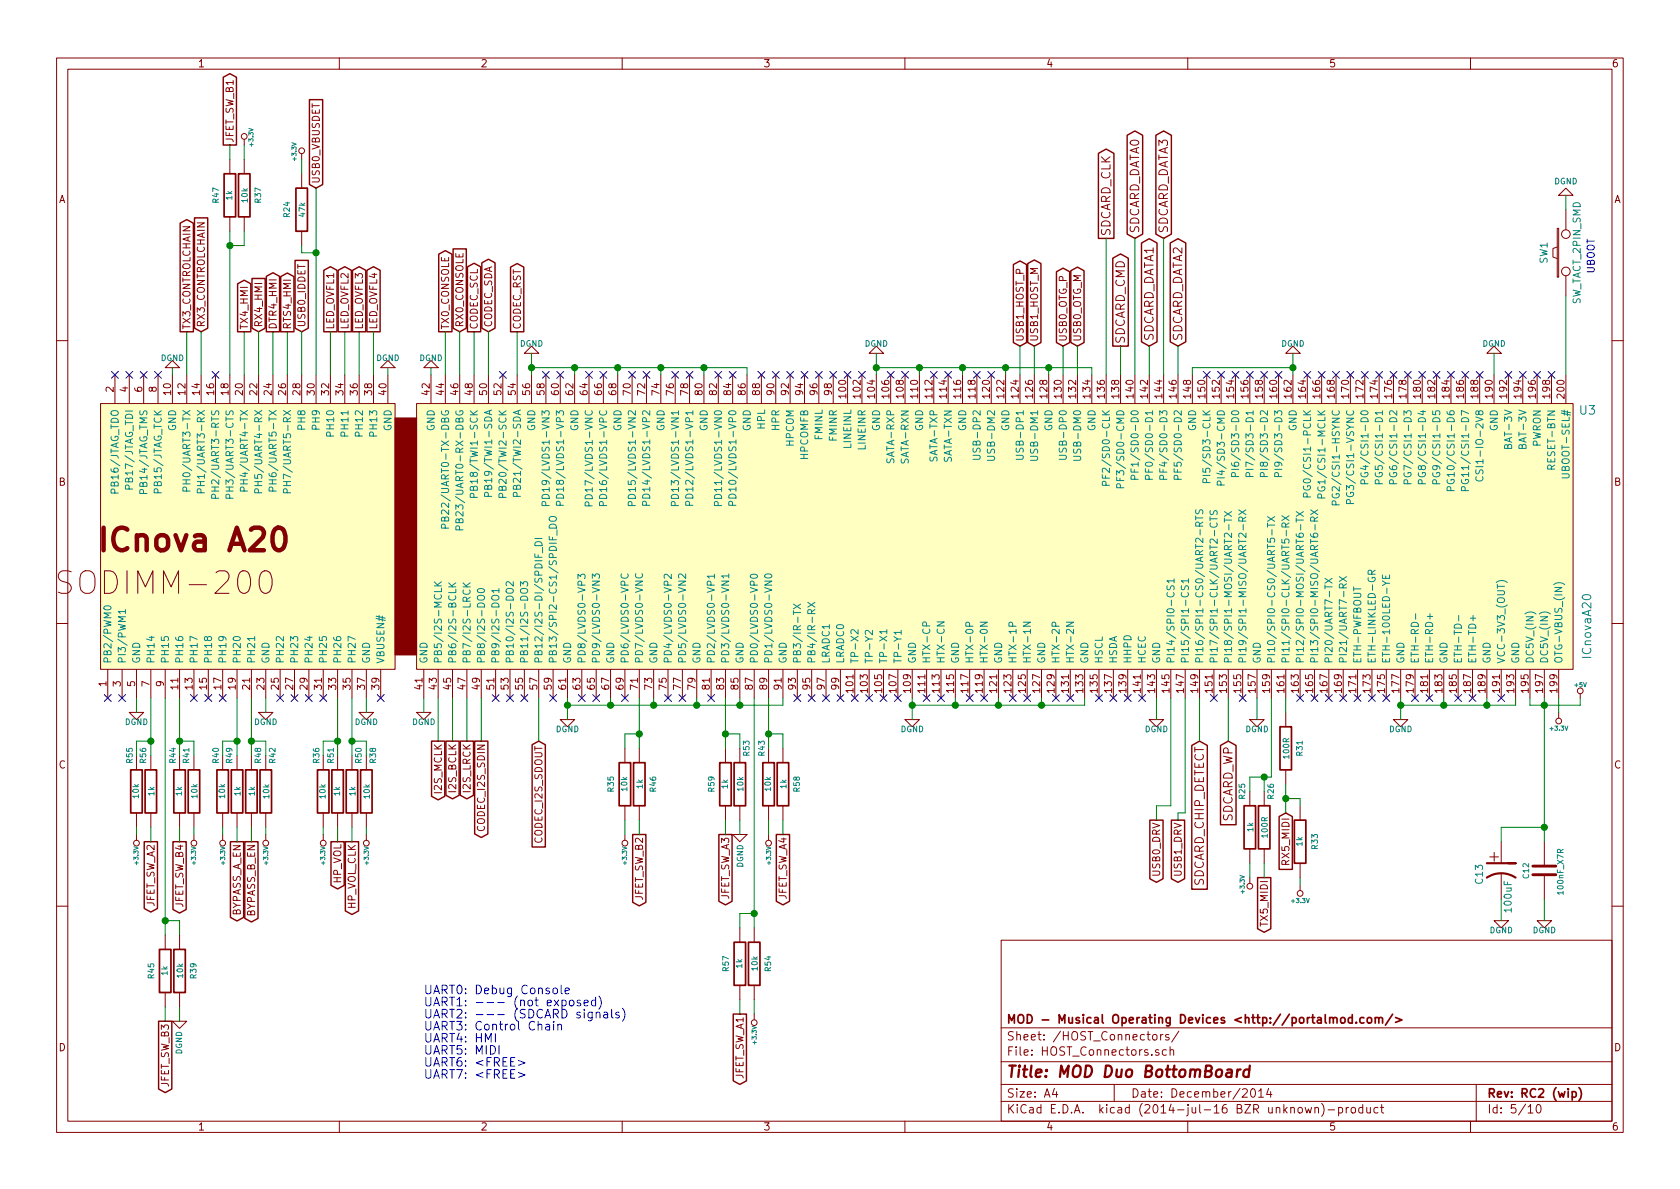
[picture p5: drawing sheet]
EESchema Schematic File Version 2
LIBS:power
LIBS:device
LIBS:transistors
LIBS:conn
LIBS:linear
LIBS:regul
LIBS:cmos4000
LIBS:adc-dac
LIBS:memory
LIBS:xilinx
LIBS:special
LIBS:microcontrollers
LIBS:dsp
LIBS:microchip
LIBS:analog_switches
LIBS:motorola
LIBS:texas
LIBS:intel
LIBS:audio
LIBS:interface
LIBS:digital-audio
LIBS:philips
LIBS:display
LIBS:cypress
LIBS:siliconi
LIBS:opto
LIBS:atmel
LIBS:contrib
LIBS:valves
LIBS:Duo_Audio_HMI_RC1A
LIBS:icnovaa20
LIBS:Duo_BottomBoard_RC1A-cache
EELAYER 25 0
EELAYER END
$Descr A4 11693 8268
encoding utf-8
Sheet 5 10
Title "MOD Duo BottomBoard"
Date "December/2014"
Rev "RC2 (wip)"
Comp "MOD - Musical Operating Devices <http://portalmod.com/>"
Comment1 ""
Comment2 ""
Comment3 ""
Comment4 ""
$EndDescr
$Comp
L CP1 C13
U 1 1
P 10450 6050
F 0 "C13" V 10300 5950 50  0000 L CNN
F 1 "100uF" V 10500 5750 50  0000 L CNN
F 2 "MOD_Footprints_Lib:Capacitor5x11RM2" H 10450 6050 60  0001 C CNN
F 3 "~" H 10450 6050 60  0000 C CNN
	1    10450 6050
	1    0    0    -1  
$EndComp
$Comp
L DGND #PWR053
U 1 1
P 10450 6400
F 0 "#PWR053" H 10450 6400 40  0001 C CNN
F 1 "DGND" H 10450 6330 40  0000 C CNN
F 2 "~" H 10450 6400 60  0000 C CNN
F 3 "~" H 10450 6400 60  0000 C CNN
	1    10450 6400
	-1   0    0    -1  
$EndComp
$Comp
L C C12
U 1 1
P 10750 6050
F 0 "C12" V 10880 5995 40  0000 L CNN
F 1 "100nF_X7R" V 10640 5895 40  0000 L CNN
F 2 "MOD_Footprints_Lib:SM0603" H 10788 5900 30  0001 C CNN
F 3 "~" H 10750 6050 60  0000 C CNN
	1    10750 6050
	-1   0    0    1   
$EndComp
$Comp
L DGND #PWR054
U 1 1
P 10750 6400
F 0 "#PWR054" H 10750 6400 40  0001 C CNN
F 1 "DGND" H 10750 6330 40  0000 C CNN
F 2 "~" H 10750 6400 60  0000 C CNN
F 3 "~" H 10750 6400 60  0000 C CNN
	1    10750 6400
	-1   0    0    -1  
$EndComp
$Comp
L +5V #PWR055
U 1 1
P 11000 4850
F 0 "#PWR055" H 11000 4940 20  0001 C CNN
F 1 "+5V" H 11000 4940 30  0000 C CNN
F 2 "~" H 11000 4850 60  0000 C CNN
F 3 "~" H 11000 4850 60  0000 C CNN
	1    11000 4850
	-1   0    0    -1  
$EndComp
Text GLabel 1650 5850 3    50   Output ~ 0
BYPASS_A_EN
Text GLabel 1750 5850 3    50   Output ~ 0
BYPASS_B_EN
Text GLabel 3100 2300 1    50   Output ~ 0
TX0_CONSOLE
Text GLabel 3200 2300 1    50   Input ~ 0
RX0_CONSOLE
Text GLabel 5150 7050 3    50   Output ~ 0
JFET_SW_A1
Text GLabel 1050 5850 3    50   Output ~ 0
JFET_SW_A2
Text GLabel 5050 5800 3    50   Output ~ 0
JFET_SW_A3
Text GLabel 5450 5800 3    50   Output ~ 0
JFET_SW_A4
$Comp
L R R56
U 1 1
P 1050 5500
F 0 "R56" V 1000 5750 40  0000 C CNN
F 1 "1k" V 1057 5501 40  0000 C CNN
F 2 "MOD_Footprints_Lib:SM0603" V 980 5500 30  0001 C CNN
F 3 "~" H 1050 5500 30  0000 C CNN
	1    1050 5500
	1    0    0    -1  
$EndComp
$Comp
L R R57
U 1 1
P 5150 6700
F 0 "R57" V 5250 6700 40  0000 C CNN
F 1 "1k" V 5157 6701 40  0000 C CNN
F 2 "MOD_Footprints_Lib:SM0603" V 5080 6700 30  0001 C CNN
F 3 "~" H 5150 6700 30  0000 C CNN
	1    5150 6700
	-1   0    0    -1  
$EndComp
$Comp
L R R58
U 1 1
P 5450 5450
F 0 "R58" V 5550 5450 40  0000 C CNN
F 1 "1k" V 5457 5451 40  0000 C CNN
F 2 "MOD_Footprints_Lib:SM0603" V 5380 5450 30  0001 C CNN
F 3 "~" H 5450 5450 30  0000 C CNN
	1    5450 5450
	1    0    0    -1  
$EndComp
$Comp
L R R59
U 1 1
P 5050 5450
F 0 "R59" V 5150 5450 40  0000 C CNN
F 1 "1k" V 5057 5451 40  0000 C CNN
F 2 "MOD_Footprints_Lib:SM0603" V 4980 5450 30  0001 C CNN
F 3 "~" H 5050 5450 30  0000 C CNN
	1    5050 5450
	-1   0    0    -1  
$EndComp
$Comp
L R R47
U 1 1
P 1600 1350
F 0 "R47" V 1700 1350 40  0000 C CNN
F 1 "1k" V 1607 1351 40  0000 C CNN
F 2 "MOD_Footprints_Lib:SM0603" V 1530 1350 30  0001 C CNN
F 3 "~" H 1600 1350 30  0000 C CNN
	1    1600 1350
	-1   0    0    1   
$EndComp
$Comp
L R R46
U 1 1
P 4450 5450
F 0 "R46" V 4550 5450 40  0000 C CNN
F 1 "1k" V 4457 5451 40  0000 C CNN
F 2 "MOD_Footprints_Lib:SM0603" V 4380 5450 30  0001 C CNN
F 3 "~" H 4450 5450 30  0000 C CNN
	1    4450 5450
	1    0    0    -1  
$EndComp
$Comp
L R R45
U 1 1
P 1150 6750
F 0 "R45" V 1250 6750 40  0000 C CNN
F 1 "1k" V 1157 6751 40  0000 C CNN
F 2 "MOD_Footprints_Lib:SM0603" V 1080 6750 30  0001 C CNN
F 3 "~" H 1150 6750 30  0000 C CNN
	1    1150 6750
	-1   0    0    -1  
$EndComp
$Comp
L R R44
U 1 1
P 1250 5500
F 0 "R44" V 1300 5750 40  0000 C CNN
F 1 "1k" V 1257 5501 40  0000 C CNN
F 2 "MOD_Footprints_Lib:SM0603" V 1180 5500 30  0001 C CNN
F 3 "~" H 1250 5500 30  0000 C CNN
	1    1250 5500
	-1   0    0    -1  
$EndComp
Text GLabel 7200 2400 1    50   BiDi ~ 0
USB1_HOST_M
Text GLabel 7100 2400 1    50   BiDi ~ 0
USB1_HOST_P
Text GLabel 7400 2400 1    50   BiDi ~ 0
USB0_OTG_P
Text GLabel 7500 2400 1    50   BiDi ~ 0
USB0_OTG_M
Text GLabel 1800 2300 1    50   Input ~ 0
RX4_HMI
Text GLabel 1700 2300 1    50   Output ~ 0
TX4_HMI
Text GLabel 2000 2300 1    50   Output ~ 0
RTS4_HMI
Text GLabel 1900 2300 1    50   Output ~ 0
DTR4_HMI
Text GLabel 1600 1000 1    50   Output ~ 0
JFET_SW_B1
Text GLabel 4450 5800 3    50   Output ~ 0
JFET_SW_B2
Text GLabel 1150 7100 3    50   Output ~ 0
JFET_SW_B3
Text GLabel 1250 5850 3    50   Output ~ 0
JFET_SW_B4
$Comp
L R R53
U 1 1
P 5150 5450
F 0 "R53" V 5200 5700 40  0000 C CNN
F 1 "10k" V 5157 5451 40  0000 C CNN
F 2 "MOD_Footprints_Lib:SM0603" V 5080 5450 30  0001 C CNN
F 3 "~" H 5150 5450 30  0000 C CNN
	1    5150 5450
	1    0    0    -1  
$EndComp
$Comp
L R R43
U 1 1
P 5350 5450
F 0 "R43" V 5400 5700 40  0000 C CNN
F 1 "10k" V 5357 5451 40  0000 C CNN
F 2 "MOD_Footprints_Lib:SM0603" V 5280 5450 30  0001 C CNN
F 3 "~" H 5350 5450 30  0000 C CNN
	1    5350 5450
	-1   0    0    -1  
$EndComp
$Comp
L R R54
U 1 1
P 5250 6700
F 0 "R54" V 5350 6700 40  0000 C CNN
F 1 "10k" V 5257 6701 40  0000 C CNN
F 2 "MOD_Footprints_Lib:SM0603" V 5180 6700 30  0001 C CNN
F 3 "~" H 5250 6700 30  0000 C CNN
	1    5250 6700
	1    0    0    -1  
$EndComp
$Comp
L R R55
U 1 1
P 950 5500
F 0 "R55" V 1000 5750 40  0000 C CNN
F 1 "10k" V 957 5501 40  0000 C CNN
F 2 "MOD_Footprints_Lib:SM0603" V 880 5500 30  0001 C CNN
F 3 "~" H 950 5500 30  0000 C CNN
	1    950  5500
	-1   0    0    -1  
$EndComp
$Comp
L +3.3V #PWR056
U 1 1
P 1350 5800
F 0 "#PWR056" H 1350 5760 30  0001 C CNN
F 1 "+3.3V" V 1350 5950 30  0000 C CNN
F 2 "" H 1350 5800 60  0000 C CNN
F 3 "" H 1350 5800 60  0000 C CNN
	1    1350 5800
	1    0    0    1   
$EndComp
$Comp
L DGND #PWR057
U 1 1
P 5150 5800
F 0 "#PWR057" H 5150 5800 40  0001 C CNN
F 1 "DGND" V 5150 5650 40  0000 C CNN
F 2 "~" H 5150 5800 60  0000 C CNN
F 3 "~" H 5150 5800 60  0000 C CNN
	1    5150 5800
	-1   0    0    -1  
$EndComp
$Comp
L +3.3V #PWR058
U 1 1
P 950 5800
F 0 "#PWR058" H 950 5760 30  0001 C CNN
F 1 "+3.3V" V 950 5950 30  0000 C CNN
F 2 "" H 950 5800 60  0000 C CNN
F 3 "" H 950 5800 60  0000 C CNN
	1    950  5800
	1    0    0    1   
$EndComp
$Comp
L DGND #PWR059
U 1 1
P 1250 7100
F 0 "#PWR059" H 1250 7100 40  0001 C CNN
F 1 "DGND" V 1250 6950 40  0000 C CNN
F 2 "~" H 1250 7100 60  0000 C CNN
F 3 "~" H 1250 7100 60  0000 C CNN
	1    1250 7100
	1    0    0    -1  
$EndComp
$Comp
L R R48
U 1 1
P 1750 5500
F 0 "R48" V 1800 5750 40  0000 C CNN
F 1 "1k" V 1757 5501 40  0000 C CNN
F 2 "MOD_Footprints_Lib:SM0603" V 1680 5500 30  0001 C CNN
F 3 "~" H 1750 5500 30  0000 C CNN
	1    1750 5500
	1    0    0    -1  
$EndComp
$Comp
L R R49
U 1 1
P 1650 5500
F 0 "R49" V 1600 5750 40  0000 C CNN
F 1 "1k" V 1657 5501 40  0000 C CNN
F 2 "MOD_Footprints_Lib:SM0603" V 1580 5500 30  0001 C CNN
F 3 "~" H 1650 5500 30  0000 C CNN
	1    1650 5500
	1    0    0    -1  
$EndComp
$Comp
L R R42
U 1 1
P 1850 5500
F 0 "R42" V 1900 5250 40  0000 C CNN
F 1 "10k" V 1857 5501 40  0000 C CNN
F 2 "MOD_Footprints_Lib:SM0603" V 1780 5500 30  0001 C CNN
F 3 "~" H 1850 5500 30  0000 C CNN
	1    1850 5500
	1    0    0    1   
$EndComp
$Comp
L R R40
U 1 1
P 1550 5500
F 0 "R40" V 1600 5750 40  0000 C CNN
F 1 "10k" V 1557 5501 40  0000 C CNN
F 2 "MOD_Footprints_Lib:SM0603" V 1480 5500 30  0001 C CNN
F 3 "~" H 1550 5500 30  0000 C CNN
	1    1550 5500
	-1   0    0    -1  
$EndComp
Text GLabel 8200 5700 3    50   Output ~ 0
USB1_DRV
$Comp
L R R41
U 1 1
P 1350 5500
F 0 "R41" V 1300 5750 40  0000 C CNN
F 1 "10k" V 1357 5501 40  0000 C CNN
F 2 "MOD_Footprints_Lib:SM0603" V 1280 5500 30  0001 C CNN
F 3 "~" H 1350 5500 30  0000 C CNN
	1    1350 5500
	1    0    0    -1  
$EndComp
$Comp
L R R39
U 1 1
P 1250 6750
F 0 "R39" V 1350 6750 40  0000 C CNN
F 1 "10k" V 1257 6751 40  0000 C CNN
F 2 "MOD_Footprints_Lib:SM0603" V 1180 6750 30  0001 C CNN
F 3 "~" H 1250 6750 30  0000 C CNN
	1    1250 6750
	1    0    0    -1  
$EndComp
$Comp
L R R35
U 1 1
P 4350 5450
F 0 "R35" V 4450 5450 40  0000 C CNN
F 1 "10k" V 4357 5451 40  0000 C CNN
F 2 "MOD_Footprints_Lib:SM0603" V 4280 5450 30  0001 C CNN
F 3 "~" H 4350 5450 30  0000 C CNN
	1    4350 5450
	-1   0    0    -1  
$EndComp
$Comp
L R R37
U 1 1
P 1700 1350
F 0 "R37" V 1800 1350 40  0000 C CNN
F 1 "10k" V 1707 1351 40  0000 C CNN
F 2 "MOD_Footprints_Lib:SM0603" V 1630 1350 30  0001 C CNN
F 3 "~" H 1700 1350 30  0000 C CNN
	1    1700 1350
	1    0    0    1   
$EndComp
Text GLabel 3400 2300 1    50   BiDi ~ 0
CODEC_SDA
Text GLabel 3300 2300 1    50   Output ~ 0
CODEC_SCL
Text GLabel 3250 5150 3    50   Output ~ 0
I2S_LRCK
Text GLabel 3150 5150 3    50   Output ~ 0
I2S_BCLK
Text GLabel 3350 5150 3    50   Output ~ 0
CODEC_I2S_SDIN
Text GLabel 3750 5150 3    50   Input ~ 0
CODEC_I2S_SDOUT
$Comp
L R R50
U 1 1
P 2450 5500
F 0 "R50" V 2500 5750 40  0000 C CNN
F 1 "1k" V 2457 5501 40  0000 C CNN
F 2 "MOD_Footprints_Lib:SM0603" V 2380 5500 30  0001 C CNN
F 3 "~" H 2450 5500 30  0000 C CNN
	1    2450 5500
	1    0    0    -1  
$EndComp
$Comp
L R R51
U 1 1
P 2350 5500
F 0 "R51" V 2400 5750 40  0000 C CNN
F 1 "1k" V 2357 5501 40  0000 C CNN
F 2 "MOD_Footprints_Lib:SM0603" V 2280 5500 30  0001 C CNN
F 3 "~" H 2350 5500 30  0000 C CNN
	1    2350 5500
	-1   0    0    -1  
$EndComp
$Comp
L R R38
U 1 1
P 2550 5500
F 0 "R38" V 2600 5250 40  0000 C CNN
F 1 "10k" V 2557 5501 40  0000 C CNN
F 2 "MOD_Footprints_Lib:SM0603" V 2480 5500 30  0001 C CNN
F 3 "~" H 2550 5500 30  0000 C CNN
	1    2550 5500
	1    0    0    1   
$EndComp
$Comp
L R R36
U 1 1
P 2250 5500
F 0 "R36" V 2300 5250 40  0000 C CNN
F 1 "10k" V 2257 5501 40  0000 C CNN
F 2 "MOD_Footprints_Lib:SM0603" V 2180 5500 30  0001 C CNN
F 3 "~" H 2250 5500 30  0000 C CNN
	1    2250 5500
	-1   0    0    1   
$EndComp
Text GLabel 2450 5850 3    50   Output ~ 0
HP_VOL_CLK
Text GLabel 2350 5850 3    50   Output ~ 0
HP_VOL
Text GLabel 8050 5700 3    50   Output ~ 0
USB0_DRV
Text GLabel 1400 2300 1    50   Input ~ 0
RX3_CONTROLCHAIN
Text GLabel 1300 2300 1    50   Output ~ 0
TX3_CONTROLCHAIN
$Comp
L SW_PUSH SW1
U 1 1
P 10900 1750
F 0 "SW1" H 10900 1900 50  0000 C CNN
F 1 "SW_TACT_2PIN_SMD" H 10900 1670 50  0000 C CNN
F 2 "MOD_Footprints_Lib:SWITCH_SMD_FSMSM" H 10900 1750 60  0001 C CNN
F 3 "~" H 10900 1750 60  0000 C CNN
	1    10900 1750
	0    -1   1    0   
$EndComp
$Comp
L DGND #PWR060
U 1 1
P 10900 1350
F 0 "#PWR060" H 10900 1350 40  0001 C CNN
F 1 "DGND" H 10900 1250 40  0000 C CNN
F 2 "~" H 10900 1350 60  0000 C CNN
F 3 "~" H 10900 1350 60  0000 C CNN
	1    10900 1350
	1    0    0    1   
$EndComp
Text GLabel 2100 2300 1    50   Input ~ 0
USB0_IDDET
$Comp
L +3.3V #PWR061
U 1 1
P 10850 4950
F 0 "#PWR061" H 10850 4910 30  0001 C CNN
F 1 "+3.3V" H 10850 5060 30  0000 C CNN
F 2 "" H 10850 4950 60  0000 C CNN
F 3 "" H 10850 4950 60  0000 C CNN
	1    10850 4950
	-1   0    0    1   
$EndComp
Text GLabel 2200 1300 1    50   Input ~ 0
USB0_VBUSDET
Text Notes 11100 1650 3    50   ~ 0
UBOOT
$Comp
L +3.3V #PWR062
U 1 1
P 9050 6150
F 0 "#PWR062" H 9050 6110 30  0001 C CNN
F 1 "+3.3V" H 9050 6260 30  0000 C CNN
F 2 "" H 9050 6150 60  0000 C CNN
F 3 "" H 9050 6150 60  0000 C CNN
	1    9050 6150
	-1   0    0    1   
$EndComp
$Comp
L +3.3V #PWR063
U 1 1
P 8700 6100
F 0 "#PWR063" H 8700 6060 30  0001 C CNN
F 1 "+3.3V" V 8650 6150 30  0000 C CNN
F 2 "" H 8700 6100 60  0000 C CNN
F 3 "" H 8700 6100 60  0000 C CNN
	1    8700 6100
	1    0    0    1   
$EndComp
$Comp
L R R33
U 1 1
P 9050 5850
F 0 "R33" V 8950 5850 40  0000 C CNN
F 1 "1k" V 9057 5851 40  0000 C CNN
F 2 "MOD_Footprints_Lib:SM0603" V 8980 5850 30  0001 C CNN
F 3 "~" H 9050 5850 30  0000 C CNN
	1    9050 5850
	-1   0    0    -1  
$EndComp
$Comp
L R R25
U 1 1
P 8700 5750
F 0 "R25" V 8650 6000 40  0000 C CNN
F 1 "1k" V 8707 5751 40  0000 C CNN
F 2 "MOD_Footprints_Lib:SM0603" V 8630 5750 30  0001 C CNN
F 3 "~" H 8700 5750 30  0000 C CNN
	1    8700 5750
	1    0    0    -1  
$EndComp
Text GLabel 8950 5650 3    50   Input ~ 0
RX5_MIDI
Text GLabel 8800 6100 3    50   Output ~ 0
TX5_MIDI
$Comp
L R R31
U 1 1
P 8950 5200
F 0 "R31" V 9050 5200 40  0000 C CNN
F 1 "100R" V 8957 5201 40  0000 C CNN
F 2 "MOD_Footprints_Lib:SM0603" V 8880 5200 30  0001 C CNN
F 3 "~" H 8950 5200 30  0000 C CNN
	1    8950 5200
	1    0    0    1   
$EndComp
$Comp
L R R26
U 1 1
P 8800 5750
F 0 "R26" V 8850 5500 40  0000 C CNN
F 1 "100R" V 8807 5751 40  0000 C CNN
F 2 "MOD_Footprints_Lib:SM0603" V 8730 5750 30  0001 C CNN
F 3 "~" H 8800 5750 30  0000 C CNN
	1    8800 5750
	1    0    0    1   
$EndComp
Text GLabel 2300 2300 1    50   Output ~ 0
LED_OVFL1
Text GLabel 2400 2300 1    50   Output ~ 0
LED_OVFL2
Text GLabel 2500 2300 1    50   Output ~ 0
LED_OVFL3
Text GLabel 2600 2300 1    50   Output ~ 0
LED_OVFL4
$Comp
L R R24
U 1 1
P 2100 1450
F 0 "R24" V 2000 1450 40  0000 C CNN
F 1 "47k" V 2107 1451 40  0000 C CNN
F 2 "MOD_Footprints_Lib:SM0603" V 2030 1450 30  0001 C CNN
F 3 "~" H 2100 1450 30  0000 C CNN
	1    2100 1450
	1    0    0    1   
$EndComp
$Comp
L +3.3V #PWR064
U 1 1
P 2100 1100
F 0 "#PWR064" H 2100 1060 30  0001 C CNN
F 1 "+3.3V" V 2050 1150 30  0000 C CNN
F 2 "" H 2100 1100 60  0000 C CNN
F 3 "" H 2100 1100 60  0000 C CNN
	1    2100 1100
	1    0    0    -1  
$EndComp
$Comp
L +3.3V #PWR065
U 1 1
P 1850 5800
F 0 "#PWR065" H 1850 5760 30  0001 C CNN
F 1 "+3.3V" V 1850 5950 30  0000 C CNN
F 2 "" H 1850 5800 60  0000 C CNN
F 3 "" H 1850 5800 60  0000 C CNN
	1    1850 5800
	-1   0    0    1   
$EndComp
$Comp
L +3.3V #PWR066
U 1 1
P 2550 5800
F 0 "#PWR066" H 2550 5760 30  0001 C CNN
F 1 "+3.3V" V 2550 5950 30  0000 C CNN
F 2 "" H 2550 5800 60  0000 C CNN
F 3 "" H 2550 5800 60  0000 C CNN
	1    2550 5800
	-1   0    0    1   
$EndComp
$Comp
L +3.3V #PWR067
U 1 1
P 2250 5800
F 0 "#PWR067" H 2250 5760 30  0001 C CNN
F 1 "+3.3V" V 2250 5950 30  0000 C CNN
F 2 "" H 2250 5800 60  0000 C CNN
F 3 "" H 2250 5800 60  0000 C CNN
	1    2250 5800
	1    0    0    1   
$EndComp
Text GLabel 3600 2300 1    50   Output ~ 0
CODEC_RST
$Comp
L +3.3V #PWR068
U 1 1
P 1700 1000
F 0 "#PWR068" H 1700 960 30  0001 C CNN
F 1 "+3.3V" V 1750 1050 30  0000 C CNN
F 2 "" H 1700 1000 60  0000 C CNN
F 3 "" H 1700 1000 60  0000 C CNN
	1    1700 1000
	1    0    0    -1  
$EndComp
$Comp
L +3.3V #PWR069
U 1 1
P 5350 5800
F 0 "#PWR069" H 5350 5760 30  0001 C CNN
F 1 "+3.3V" V 5350 5950 30  0000 C CNN
F 2 "" H 5350 5800 60  0000 C CNN
F 3 "" H 5350 5800 60  0000 C CNN
	1    5350 5800
	-1   0    0    1   
$EndComp
$Comp
L +3.3V #PWR070
U 1 1
P 5250 7050
F 0 "#PWR070" H 5250 7010 30  0001 C CNN
F 1 "+3.3V" V 5250 7200 30  0000 C CNN
F 2 "" H 5250 7050 60  0000 C CNN
F 3 "" H 5250 7050 60  0000 C CNN
	1    5250 7050
	-1   0    0    1   
$EndComp
$Comp
L +3.3V #PWR071
U 1 1
P 4350 5800
F 0 "#PWR071" H 4350 5760 30  0001 C CNN
F 1 "+3.3V" V 4350 5950 30  0000 C CNN
F 2 "" H 4350 5800 60  0000 C CNN
F 3 "" H 4350 5800 60  0000 C CNN
	1    4350 5800
	1    0    0    1   
$EndComp
Text GLabel 7800 2400 1    60   Output ~ 0
SDCARD_CMD
Text GLabel 8000 2400 1    60   BiDi ~ 0
SDCARD_DATA1
Text GLabel 7700 1650 1    60   Output ~ 0
SDCARD_CLK
Text GLabel 8200 2400 1    60   BiDi ~ 0
SDCARD_DATA2
Text GLabel 8550 5150 3    60   Input ~ 0
SDCARD_WP
Text GLabel 8350 5150 3    60   Input ~ 0
SDCARD_CHIP_DETECT
$Comp
L ICnovaA20 U3
U 1 1
P 5900 3700
F 0 "U3" H 11050 4550 60  0000 C CNN
F 1 "ICnovaA20" V 11050 3050 60  0000 C CNN
F 2 "" H 1900 3050 60  0000 C CNN
F 3 "" H 1900 3050 60  0000 C CNN
	1    5900 3700
	1    0    0    -1  
$EndComp
Text GLabel 8100 1650 1    60   BiDi ~ 0
SDCARD_DATA3
Text GLabel 7900 1650 1    60   BiDi ~ 0
SDCARD_DATA0
$Comp
L DGND #PWR072
U 1 1
P 6100 2450
F 0 "#PWR072" H 6100 2450 40  0001 C CNN
F 1 "DGND" H 6100 2380 40  0000 C CNN
F 2 "" H 6100 2450 60  0000 C CNN
F 3 "" H 6100 2450 60  0000 C CNN
	1    6100 2450
	-1   0    0    1   
$EndComp
$Comp
L DGND #PWR073
U 1 1
P 3700 2450
F 0 "#PWR073" H 3700 2450 40  0001 C CNN
F 1 "DGND" H 3700 2380 40  0000 C CNN
F 2 "" H 3700 2450 60  0000 C CNN
F 3 "" H 3700 2450 60  0000 C CNN
	1    3700 2450
	-1   0    0    1   
$EndComp
$Comp
L DGND #PWR074
U 1 1
P 3000 2550
F 0 "#PWR074" H 3000 2550 40  0001 C CNN
F 1 "DGND" H 3000 2480 40  0000 C CNN
F 2 "" H 3000 2550 60  0000 C CNN
F 3 "" H 3000 2550 60  0000 C CNN
	1    3000 2550
	-1   0    0    1   
$EndComp
Wire Wire Line
	10450 6400 10450 6250
Wire Wire Line
	10750 6250 10750 6400
Wire Wire Line
	1600 1600 1600 2600
Wire Wire Line
	4450 4850 4450 5200
Wire Wire Line
	1250 4850 1250 5250
Wire Wire Line
	7400 2400 7400 2600
Wire Wire Line
	7500 2600 7500 2400
Wire Wire Line
	7200 2600 7200 2400
Wire Wire Line
	7100 2400 7100 2600
Wire Wire Line
	1800 2600 1800 2300
Wire Wire Line
	2000 2300 2000 2600
Wire Wire Line
	1900 2600 1900 2300
Wire Wire Line
	10650 4850 10650 4900
Wire Wire Line
	10450 5750 10450 5850
Wire Wire Line
	10750 4850 10750 5850
Connection ~ 10750 5750
Wire Wire Line
	3750 4850 3750 5150
Wire Wire Line
	3150 4850 3150 5150
Wire Wire Line
	3250 5150 3250 4850
Wire Wire Line
	3200 2300 3200 2600
Wire Wire Line
	3100 2600 3100 2300
Wire Wire Line
	1350 5800 1350 5750
Wire Wire Line
	1250 7000 1250 7100
Wire Wire Line
	4350 5700 4350 5800
Wire Wire Line
	950  5750 950  5800
Wire Wire Line
	5350 5700 5350 5800
Wire Wire Line
	5250 6950 5250 7050
Wire Wire Line
	1350 5150 1250 5150
Connection ~ 1250 5150
Wire Wire Line
	1250 6400 1150 6400
Connection ~ 1150 6400
Wire Wire Line
	1050 4850 1050 5250
Wire Wire Line
	5150 6350 5150 6450
Connection ~ 1050 5150
Wire Wire Line
	1250 5750 1250 5850
Wire Wire Line
	1150 7000 1150 7100
Wire Wire Line
	4450 5700 4450 5800
Wire Wire Line
	1600 1100 1600 1000
Wire Wire Line
	1050 5750 1050 5850
Wire Wire Line
	5150 6950 5150 7050
Wire Wire Line
	5450 5700 5450 5800
Wire Wire Line
	5050 5700 5050 5800
Wire Wire Line
	1650 5750 1650 5850
Wire Wire Line
	2350 5750 2350 5850
Wire Wire Line
	3300 2600 3300 2300
Wire Wire Line
	3400 2600 3400 2300
Wire Wire Line
	2450 5750 2450 5850
Wire Wire Line
	1750 5850 1750 5750
Wire Wire Line
	8050 5700 8050 5600
Wire Wire Line
	10900 2050 10900 2600
Wire Wire Line
	1700 1100 1700 1000
Connection ~ 1600 1700
Connection ~ 4450 5100
Wire Wire Line
	5150 5700 5150 5800
Wire Wire Line
	5050 5100 5150 5100
Connection ~ 5050 5100
Wire Wire Line
	8700 5400 8850 5400
Wire Wire Line
	8950 5450 8950 5650
Wire Wire Line
	9050 5550 8950 5550
Connection ~ 8950 5550
Wire Wire Line
	8800 6100 8800 6000
Connection ~ 8800 5400
Wire Wire Line
	8700 6000 8700 6100
Wire Wire Line
	8700 5500 8700 5400
Wire Wire Line
	8200 5700 8200 5650
Wire Wire Line
	2100 1200 2100 1100
Wire Wire Line
	10900 1350 10900 1450
Wire Wire Line
	1300 2300 1300 2600
Wire Wire Line
	1400 2600 1400 2300
Wire Wire Line
	8950 4850 8950 4950
Wire Wire Line
	9050 6100 9050 6150
Wire Wire Line
	9050 5600 9050 5550
Wire Wire Line
	2500 2300 2500 2600
Wire Wire Line
	2400 2300 2400 2600
Wire Wire Line
	2300 2300 2300 2600
Wire Wire Line
	2600 2300 2600 2600
Wire Wire Line
	1750 4850 1750 5250
Wire Wire Line
	2350 5150 2250 5150
Wire Wire Line
	2350 4850 2350 5250
Wire Wire Line
	1850 5250 1850 5150
Wire Wire Line
	1850 5150 1750 5150
Connection ~ 1750 5150
Wire Wire Line
	2250 5150 2250 5250
Connection ~ 2350 5150
Wire Wire Line
	2550 5800 2550 5750
Wire Wire Line
	1650 4850 1650 5250
Connection ~ 1650 5150
Wire Wire Line
	2250 5800 2250 5750
Wire Wire Line
	2550 5150 2550 5250
Wire Wire Line
	2450 5150 2550 5150
Wire Wire Line
	2450 4850 2450 5250
Connection ~ 2450 5150
Wire Wire Line
	3600 2600 3600 2300
Wire Wire Line
	1350 5250 1350 5150
Wire Wire Line
	1250 6400 1250 6500
Wire Wire Line
	4450 5100 4350 5100
Wire Wire Line
	4350 5100 4350 5200
Wire Wire Line
	1600 1700 1700 1700
Wire Wire Line
	1700 1700 1700 1600
Wire Wire Line
	1050 5150 950  5150
Wire Wire Line
	950  5150 950  5250
Wire Wire Line
	5150 6350 5250 6350
Wire Wire Line
	5250 4850 5250 6450
Connection ~ 5250 6350
Wire Wire Line
	5450 5100 5350 5100
Wire Wire Line
	5350 4850 5350 5200
Wire Wire Line
	5450 5200 5450 5100
Connection ~ 5350 5100
Wire Wire Line
	5150 5100 5150 5200
Wire Wire Line
	5050 4850 5050 5200
Wire Wire Line
	8350 5150 8350 4850
Wire Wire Line
	8000 2400 8000 2600
Wire Wire Line
	8200 2400 8200 2600
Wire Wire Line
	8100 1650 8100 2600
Wire Wire Line
	7900 1650 7900 2600
Wire Wire Line
	7700 1650 7700 2600
Wire Wire Line
	7800 2400 7800 2600
Wire Wire Line
	7600 2550 7600 2600
Wire Wire Line
	7300 2550 7300 2600
Wire Wire Line
	7000 2550 7000 2600
Wire Wire Line
	6700 2550 6700 2600
Wire Wire Line
	6400 2550 6400 2600
Wire Wire Line
	6100 2450 6100 2600
Wire Wire Line
	5200 2550 5200 2600
Wire Wire Line
	3700 2450 3700 2600
Wire Wire Line
	4000 2600 4000 2550
Wire Wire Line
	4300 2550 4300 2600
Wire Wire Line
	4600 2550 4600 2600
Wire Wire Line
	4900 2550 4900 2600
Wire Wire Line
	3000 2600 3000 2550
Wire Wire Line
	3700 2550 5200 2550
Connection ~ 3700 2550
Connection ~ 4000 2550
Connection ~ 4300 2550
Connection ~ 4600 2550
Connection ~ 4900 2550
Wire Wire Line
	6100 2550 7600 2550
Connection ~ 7300 2550
Connection ~ 7000 2550
Connection ~ 6700 2550
Connection ~ 6100 2550
Connection ~ 6400 2550
$Comp
L DGND #PWR075
U 1 1
P 9000 2450
F 0 "#PWR075" H 9000 2450 40  0001 C CNN
F 1 "DGND" H 9000 2380 40  0000 C CNN
F 2 "" H 9000 2450 60  0000 C CNN
F 3 "" H 9000 2450 60  0000 C CNN
	1    9000 2450
	-1   0    0    1   
$EndComp
Wire Wire Line
	9000 2450 9000 2600
Wire Wire Line
	9000 2550 8300 2550
Wire Wire Line
	8300 2550 8300 2600
Connection ~ 9000 2550
$Comp
L DGND #PWR076
U 1 1
P 10400 2450
F 0 "#PWR076" H 10400 2450 40  0001 C CNN
F 1 "DGND" H 10400 2380 40  0000 C CNN
F 2 "" H 10400 2450 60  0000 C CNN
F 3 "" H 10400 2450 60  0000 C CNN
	1    10400 2450
	-1   0    0    1   
$EndComp
Wire Wire Line
	10400 2450 10400 2600
$Comp
L DGND #PWR077
U 1 1
P 2700 2550
F 0 "#PWR077" H 2700 2550 40  0001 C CNN
F 1 "DGND" H 2700 2480 40  0000 C CNN
F 2 "" H 2700 2550 60  0000 C CNN
F 3 "" H 2700 2550 60  0000 C CNN
	1    2700 2550
	-1   0    0    1   
$EndComp
Wire Wire Line
	2700 2550 2700 2600
$Comp
L DGND #PWR078
U 1 1
P 1200 2550
F 0 "#PWR078" H 1200 2550 40  0001 C CNN
F 1 "DGND" H 1200 2480 40  0000 C CNN
F 2 "" H 1200 2550 60  0000 C CNN
F 3 "" H 1200 2550 60  0000 C CNN
	1    1200 2550
	-1   0    0    1   
$EndComp
Wire Wire Line
	1200 2550 1200 2600
$Comp
L DGND #PWR079
U 1 1
P 950 4950
F 0 "#PWR079" H 950 4950 40  0001 C CNN
F 1 "DGND" H 950 4880 40  0000 C CNN
F 2 "" H 950 4950 60  0000 C CNN
F 3 "" H 950 4950 60  0000 C CNN
	1    950  4950
	1    0    0    -1  
$EndComp
Wire Wire Line
	950  4850 950  4950
$Comp
L DGND #PWR080
U 1 1
P 1850 4950
F 0 "#PWR080" H 1850 4950 40  0001 C CNN
F 1 "DGND" H 1850 4880 40  0000 C CNN
F 2 "" H 1850 4950 60  0000 C CNN
F 3 "" H 1850 4950 60  0000 C CNN
	1    1850 4950
	1    0    0    -1  
$EndComp
Wire Wire Line
	1850 4950 1850 4850
$Comp
L DGND #PWR081
U 1 1
P 2550 4950
F 0 "#PWR081" H 2550 4950 40  0001 C CNN
F 1 "DGND" H 2550 4880 40  0000 C CNN
F 2 "" H 2550 4950 60  0000 C CNN
F 3 "" H 2550 4950 60  0000 C CNN
	1    2550 4950
	1    0    0    -1  
$EndComp
Wire Wire Line
	2550 4950 2550 4850
$Comp
L DGND #PWR082
U 1 1
P 2950 4950
F 0 "#PWR082" H 2950 4950 40  0001 C CNN
F 1 "DGND" H 2950 4880 40  0000 C CNN
F 2 "" H 2950 4950 60  0000 C CNN
F 3 "" H 2950 4950 60  0000 C CNN
	1    2950 4950
	1    0    0    -1  
$EndComp
Wire Wire Line
	2950 4850 2950 4950
$Comp
L DGND #PWR083
U 1 1
P 3950 5000
F 0 "#PWR083" H 3950 5000 40  0001 C CNN
F 1 "DGND" H 3950 4930 40  0000 C CNN
F 2 "" H 3950 5000 60  0000 C CNN
F 3 "" H 3950 5000 60  0000 C CNN
	1    3950 5000
	1    0    0    -1  
$EndComp
Wire Wire Line
	3950 4850 3950 5000
Wire Wire Line
	3950 4900 5450 4900
Wire Wire Line
	4250 4900 4250 4850
Connection ~ 3950 4900
Wire Wire Line
	4550 4900 4550 4850
Connection ~ 4250 4900
Wire Wire Line
	4850 4900 4850 4850
Connection ~ 4550 4900
Wire Wire Line
	5150 4900 5150 4850
Connection ~ 4850 4900
Wire Wire Line
	5450 4900 5450 4850
Connection ~ 5150 4900
$Comp
L DGND #PWR084
U 1 1
P 6350 5000
F 0 "#PWR084" H 6350 5000 40  0001 C CNN
F 1 "DGND" H 6350 4930 40  0000 C CNN
F 2 "" H 6350 5000 60  0000 C CNN
F 3 "" H 6350 5000 60  0000 C CNN
	1    6350 5000
	1    0    0    -1  
$EndComp
Wire Wire Line
	6350 4850 6350 5000
Wire Wire Line
	6350 4900 7550 4900
Wire Wire Line
	6650 4900 6650 4850
Connection ~ 6350 4900
Wire Wire Line
	6950 4900 6950 4850
Connection ~ 6650 4900
Wire Wire Line
	7250 4900 7250 4850
Connection ~ 6950 4900
Wire Wire Line
	7550 4900 7550 4850
Connection ~ 7250 4900
$Comp
L DGND #PWR085
U 1 1
P 8050 5000
F 0 "#PWR085" H 8050 5000 40  0001 C CNN
F 1 "DGND" H 8050 4930 40  0000 C CNN
F 2 "" H 8050 5000 60  0000 C CNN
F 3 "" H 8050 5000 60  0000 C CNN
	1    8050 5000
	1    0    0    -1  
$EndComp
Wire Wire Line
	8050 4850 8050 5000
$Comp
L DGND #PWR086
U 1 1
P 8750 5000
F 0 "#PWR086" H 8750 5000 40  0001 C CNN
F 1 "DGND" H 8750 4930 40  0000 C CNN
F 2 "" H 8750 5000 60  0000 C CNN
F 3 "" H 8750 5000 60  0000 C CNN
	1    8750 5000
	1    0    0    -1  
$EndComp
Wire Wire Line
	8750 5000 8750 4850
$Comp
L DGND #PWR087
U 1 1
P 9750 5000
F 0 "#PWR087" H 9750 5000 40  0001 C CNN
F 1 "DGND" H 9750 4930 40  0000 C CNN
F 2 "" H 9750 5000 60  0000 C CNN
F 3 "" H 9750 5000 60  0000 C CNN
	1    9750 5000
	1    0    0    -1  
$EndComp
Wire Wire Line
	9750 4850 9750 5000
Wire Wire Line
	9750 4900 10550 4900
Wire Wire Line
	10050 4900 10050 4850
Connection ~ 9750 4900
Wire Wire Line
	10350 4900 10350 4850
Connection ~ 10050 4900
Wire Wire Line
	10550 4900 10550 4850
Connection ~ 10350 4900
Wire Wire Line
	8550 5150 8550 4850
Wire Wire Line
	8850 5400 8850 4850
Wire Wire Line
	8800 5400 8800 5500
Wire Wire Line
	10750 5750 10450 5750
Wire Wire Line
	10650 4900 11000 4900
Wire Wire Line
	11000 4900 11000 4850
Connection ~ 10750 4900
Wire Wire Line
	2100 2300 2100 2600
Wire Wire Line
	2200 1300 2200 2600
Wire Wire Line
	2100 1700 2100 1750
Wire Wire Line
	2100 1750 2200 1750
Connection ~ 2200 1750
Wire Wire Line
	8200 5650 8250 5650
Wire Wire Line
	8250 5650 8250 4850
Wire Wire Line
	8050 5600 8150 5600
Wire Wire Line
	8150 5600 8150 4850
$Comp
L +3.3V #PWR088
U 1 1
P 1550 5800
F 0 "#PWR088" H 1550 5760 30  0001 C CNN
F 1 "+3.3V" V 1550 5950 30  0000 C CNN
F 2 "" H 1550 5800 60  0000 C CNN
F 3 "" H 1550 5800 60  0000 C CNN
	1    1550 5800
	-1   0    0    1   
$EndComp
Wire Wire Line
	1550 5150 1550 5250
Wire Wire Line
	1650 5150 1550 5150
Wire Wire Line
	1550 5800 1550 5750
Text Notes 2950 7500 0    60   ~ 0
UART0: Debug Console\nUART1: --- (not exposed)\nUART2: --- (SDCARD signals)\nUART3: Control Chain\nUART4: HMI\nUART5: MIDI\nUART6: <FREE>\nUART7: <FREE>
Wire Wire Line
	1700 2300 1700 2600
Wire Wire Line
	1150 4850 1150 6500
Wire Wire Line
	1850 5750 1850 5800
NoConn ~ 800  2600
NoConn ~ 900  2600
NoConn ~ 1000 2600
NoConn ~ 1100 2600
NoConn ~ 3500 2600
NoConn ~ 3800 2600
NoConn ~ 3900 2600
NoConn ~ 4100 2600
NoConn ~ 4200 2600
NoConn ~ 4400 2600
NoConn ~ 4500 2600
NoConn ~ 4700 2600
NoConn ~ 4800 2600
NoConn ~ 5000 2600
NoConn ~ 5100 2600
NoConn ~ 5300 2600
NoConn ~ 5400 2600
NoConn ~ 5500 2600
NoConn ~ 5600 2600
NoConn ~ 5700 2600
NoConn ~ 5800 2600
NoConn ~ 5900 2600
NoConn ~ 6000 2600
NoConn ~ 6200 2600
NoConn ~ 6300 2600
NoConn ~ 6500 2600
NoConn ~ 6600 2600
NoConn ~ 6800 2600
NoConn ~ 6900 2600
NoConn ~ 8400 2600
NoConn ~ 8500 2600
NoConn ~ 8600 2600
NoConn ~ 8700 2600
NoConn ~ 8800 2600
NoConn ~ 8900 2600
NoConn ~ 9100 2600
NoConn ~ 9200 2600
NoConn ~ 9300 2600
NoConn ~ 9400 2600
NoConn ~ 9500 2600
NoConn ~ 9600 2600
NoConn ~ 9700 2600
NoConn ~ 9800 2600
NoConn ~ 9900 2600
NoConn ~ 10000 2600
NoConn ~ 10100 2600
NoConn ~ 10200 2600
NoConn ~ 10300 2600
NoConn ~ 10500 2600
NoConn ~ 10600 2600
NoConn ~ 10700 2600
NoConn ~ 10800 2600
NoConn ~ 10450 4850
NoConn ~ 10250 4850
NoConn ~ 10150 4850
NoConn ~ 9950 4850
NoConn ~ 9850 4850
NoConn ~ 9650 4850
NoConn ~ 9550 4850
NoConn ~ 9450 4850
NoConn ~ 9350 4850
NoConn ~ 9250 4850
NoConn ~ 9150 4850
NoConn ~ 9050 4850
NoConn ~ 8650 4850
NoConn ~ 8450 4850
NoConn ~ 7950 4850
NoConn ~ 7850 4850
NoConn ~ 7750 4850
NoConn ~ 7650 4850
NoConn ~ 7450 4850
NoConn ~ 7350 4850
NoConn ~ 7150 4850
NoConn ~ 7050 4850
NoConn ~ 6850 4850
NoConn ~ 6750 4850
NoConn ~ 6550 4850
NoConn ~ 6450 4850
NoConn ~ 6250 4850
NoConn ~ 6150 4850
NoConn ~ 6050 4850
NoConn ~ 5950 4850
NoConn ~ 5850 4850
NoConn ~ 5750 4850
NoConn ~ 5650 4850
NoConn ~ 5550 4850
NoConn ~ 4950 4850
NoConn ~ 4750 4850
NoConn ~ 4650 4850
NoConn ~ 4350 4850
NoConn ~ 4150 4850
NoConn ~ 4050 4850
NoConn ~ 3650 4850
NoConn ~ 3550 4850
NoConn ~ 2650 4850
NoConn ~ 2250 4850
NoConn ~ 2150 4850
NoConn ~ 2050 4850
NoConn ~ 1950 4850
NoConn ~ 1550 4850
NoConn ~ 1450 4850
NoConn ~ 1350 4850
NoConn ~ 850  4850
NoConn ~ 750  4850
Wire Wire Line
	10850 4950 10850 4850
NoConn ~ 1500 2600
Text GLabel 3050 5150 3    50   Output ~ 0
I2S_MCLK
Wire Wire Line
	3050 5150 3050 4850
Wire Wire Line
	3350 5150 3350 4850
NoConn ~ 3450 4850
NoConn ~ 3850 4850
$EndSCHEMATC
